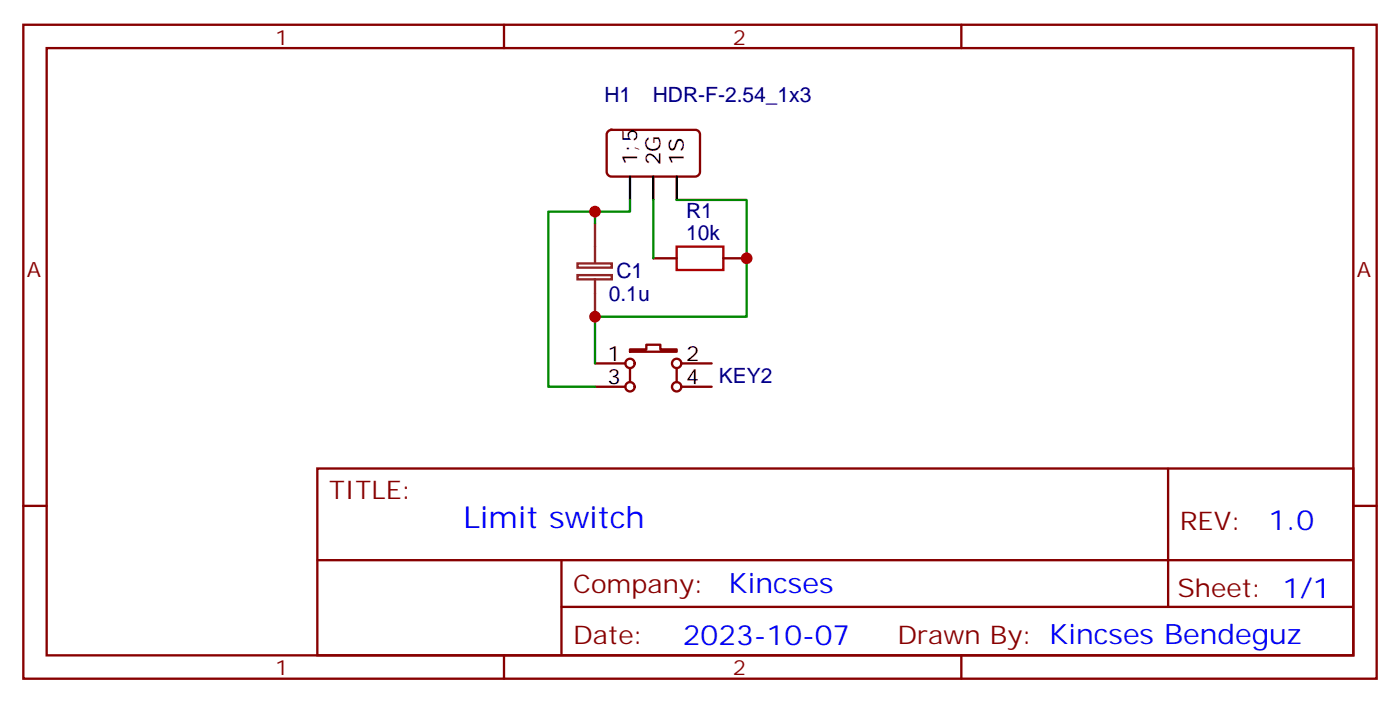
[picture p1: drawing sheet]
<svg xmlns="http://www.w3.org/2000/svg" width="212mm" height="106mm" viewBox="0 0 212 106" stroke-linecap="round" stroke-linejoin="round" font-family="sans-serif">
<g fill="none" stroke="#870000" stroke-width=".35">
<path d="M3.5 3.7h204.6v98.8h-204.6zM7.1 7.3h197.5v91.7h-197.5zM76.2 3.7v3.6M92 19.8l.4-.2h12.7a.71 .71 0 0 1 .7 .7v5.7a.76 .76 0 0 1-.7 .7h-12.7a.76 .76 0 0 1-.7-.7v-5.7zM145.3 3.7v3.6M98.8 39h3.5M109.4 39h3.5M90 58.4h4.5M90 54.9h4.5M95.2 52.8h2.5v-.7h2.1v.7h2.5v.3h-7.1zM95.2 55.6v2.1M102.3 55.6v2.1"/>
<path d="M103 58.4h4.6M103 54.9h4.6M3.5 76.4h3.6M48 70.8h156.6v28.2h-156.6zM176.6 70.8v20.9M204.6 76.4h3.5M48 84.6h156.5M76.2 99v3.5M84.9 91.7h119.6M84.9 84.6v14.1M145.3 99v3.5"/>
<circle cx="95.3" cy="58.4" r=".71"/>
<circle cx="95.3" cy="54.9" r=".71"/>
<circle cx="102.3" cy="58.4" r=".71"/>
<circle cx="102.3" cy="54.9" r=".71"/>
</g>
<path d="M102.3 37.3h7.1v3.5h-7.1z" fill="none" stroke="#a10000" stroke-width=".35"/>
<path d="M87.3 39.8h5.2v.6h-5.2zM90 33.7v6M87.3 41.6h5.2v.6h-5.2zM90 42.2v5.6" fill="none" stroke="#8c2424" stroke-width=".35"/>
<path d="M95.2 26.7v3.5M98.8 26.7v3.5M102.3 26.7v3.5" fill="none" stroke="#000" stroke-width=".35"/>
<path d="M90 32v1.7M95.2 30.2v1.8h-12.3v26.4h7.1M98.8 30.2v8.8M102.3 30.2h10.6v17.6h-22.9v7.1" fill="none" stroke="#008700" stroke-width=".35"/>
<g fill="#c00">
<circle cx="112.9" cy="39" r=".88"/>
<circle cx="90" cy="32" r=".88"/>
<circle cx="90" cy="47.8" r=".88"/>
</g>
<text font-size="4.6" fill="#00f" x="70.1" y="79.8">Limit switch</text>
<g font-size="4.2" fill="#00f">
<text x="191.8" y="80">1.0</text>
<text x="110.2" y="89.6">Kincses</text>
<text x="103.2" y="97.4">2023-10-07</text>
</g>
<g font-size="3.9" fill="#800">
<text x="49.7" y="75.4">TITLE:</text>
<text x="178.4" y="80">REV:</text>
<text x="86.6" y="89.6">Company:</text>
<text x="178" y="90.2">Sheet: 1/1</text>
<text x="86.6" y="97.2">Date:</text>
<text x="135.7" y="97.3">Drawn By: Kincses Bendeguz</text>
</g>
<g font-size="3.2" fill="#800">
<text x="41.6" y="6.7">1</text>
<text x="110.8" y="6.7">2</text>
<text x="4.1" y="41.8">A</text>
<text x="205.1" y="41.8">A</text>
<text x="41.6" y="102">1</text>
<text x="110.8" y="102">2</text>
</g>
<g font-size="3.2" fill="#000080">
<text x="91.4" y="15.5">H1</text>
<text x="98.7" y="15.5">HDR-F-2.54_1x3</text>
<text x="103.7" y="33">R1</text>
<text x="93.2" y="41.9">C1</text>
<text x="103.7" y="36.2">10k</text>
<text x="92" y="45.4">0.1u</text>
<text x="108.7" y="57.8">KEY2</text>
</g>
<g font-size="3.2">
<text x="96.3" y="24.9" transform="rotate(-90 96.3 24.9)">1;5</text>
<text x="99.8" y="24.9" transform="rotate(-90 99.8 24.9)">2G</text>
<text x="103.4" y="24.9" transform="rotate(-90 103.4 24.9)">1S</text>
<text x="91.8" y="58.1">3</text>
<text x="91.8" y="54.5">1</text>
<text x="103.7" y="58.1">4</text>
<text x="103.7" y="54.5">2</text>
</g>
</svg>
